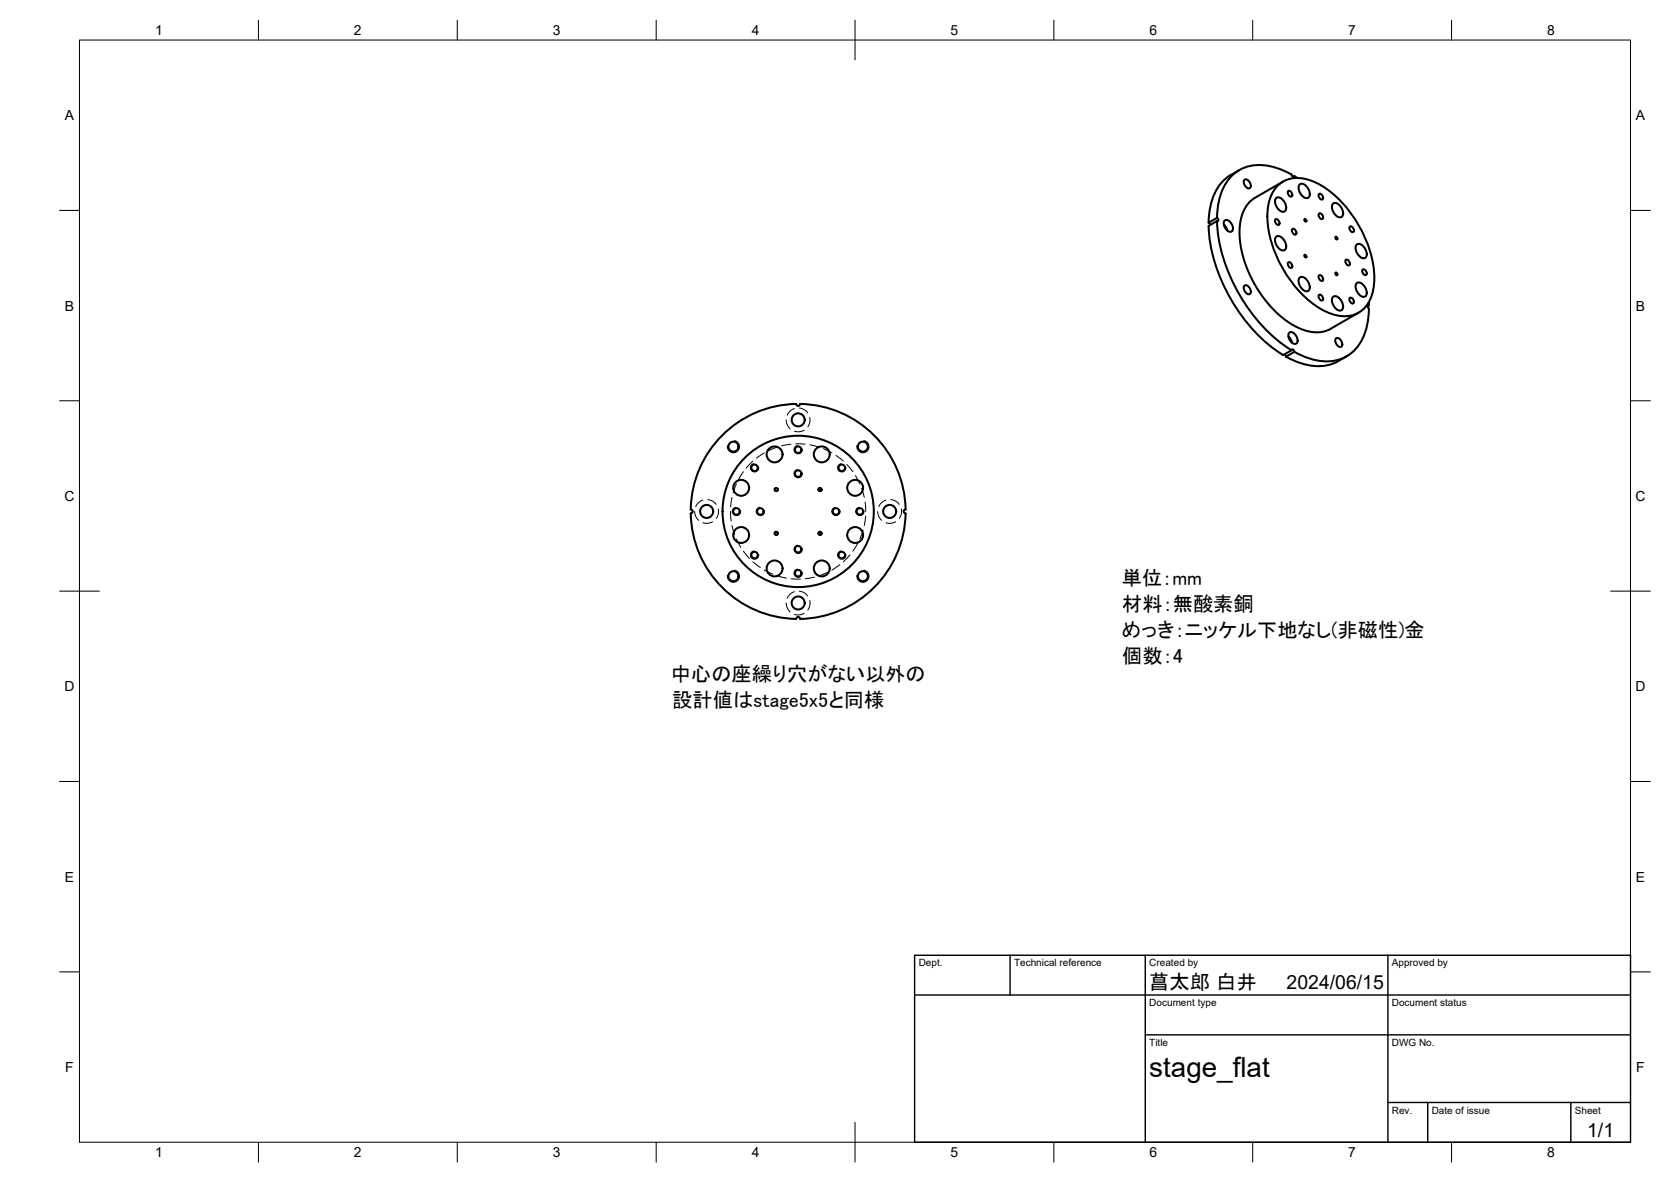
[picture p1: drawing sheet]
<svg xmlns="http://www.w3.org/2000/svg" width="420mm" height="297mm" viewBox="0 0 420 297" stroke-linecap="round" stroke-linejoin="round" font-family="sans-serif">
<!-- layer: Visible -->
<g fill="none" stroke="#000" stroke-width=".51">
<path d="M303.9 56l.4 .6M306 55.5l-2.1 1.3a42.4 42.4 0 0 0 18.7 32.4M306 55.5a42.4 42.4 0 0 0 18.8 32.5M306 54.7l.4 .6-.1 .2h-.3M307.7 56.4l.6 .7 .3 .8M307.9 56.6l.6 1.1M307.9 55.4a1.41 1.41 0 0 1 1.9 1.1 1 1 0 0 1 .3 1.1 1 1 0 0 1-.9 .7 2.11 2.11 0 0 1-1.3-2.9zM311.6 42.7a12.6 12.6 0 0 0-7.6 11.8l-.1 1.4 2.1-1.2M313 45.1a1.45 1.45 0 0 1 1.2 2.2 1.45 1.45 0 0 1-1.2-2.2zM320.7 55.1a.94 .94 0 0 1 .9 1.4 .94 .94 0 0 1-.9-1.4zM320.9 49.8a1.62 1.62 0 0 1 2.1 1 1.63 1.63 0 0 1-.2 2.4 2.49 2.49 0 0 1-1.9-3.4zM320.9 59.5a1.62 1.62 0 0 1 2.1 1 1.63 1.63 0 0 1-.2 2.4 2.49 2.49 0 0 1-1.9-3.4z"/>
<path d="M321.3 46.7a8 8 0 0 1 9.4-.9 28.3 28.3 0 0 1 13.4 16.2 19.8 19.8 0 0 1 .8 12.4 7.2 7.2 0 0 1-9.9 4.6 24.8 24.8 0 0 1-12.8-12.1 24.4 24.4 0 0 1-3.2-15.7 8.9 8.9 0 0 1 2.3-4.5zM322.6 45.6l-7 4.1a9.5 9.5 0 0 0-3.9 8.7 29.7 29.7 0 0 0 13.4 23.3 9.5 9.5 0 0 0 9.5 .9l7-4M324 48a.94 .94 0 0 1 .8 1.4 .94 .94 0 0 1-.8-1.4zM324.8 43.9a14 14 0 0 0-12-1.7 11.1 11.1 0 0 0-6.4 8.9l-.4 3.6M324.8 43.8l.3 .7h.2l.2-.2M325 57.5a.94 .94 0 0 1 .8 1.4 .94 .94 0 0 1-.8-1.4zM325.1 44.5l.4-.2 .7 .4M326.8 46.4a1.62 1.62 0 0 1 2.1 1 1.63 1.63 0 0 1-.1 2.4 2.49 2.49 0 0 1-2-3.4zM328 55.1l.4 .1 .1 .5-.4-.1zM331.7 48.7a.94 .94 0 0 1 .8 1.4 .94 .94 0 0 1-.8-1.4zM331.7 53.6a.94 .94 0 0 1 .8 1.4 .94 .94 0 0 1-.8-1.4zM335.2 51.2a1.62 1.62 0 0 1 2.1 1 1.63 1.63 0 0 1-.2 2.4 2.49 2.49 0 0 1-1.9-3.4z"/>
<path d="M335.8 59.5l.3 .1 .1 .5-.3-.1zM339.5 56.9a.94 .94 0 0 1 .8 1.4 .94 .94 0 0 1-.8-1.4zM313 71.7a1.45 1.45 0 0 1 1.2 2.2 1.45 1.45 0 0 1-1.2-2.2zM324 65.9a.94 .94 0 0 1 .8 1.4 .94 .94 0 0 1-.8-1.4zM326.8 69.8a1.62 1.62 0 0 1 2.1 1 1.63 1.63 0 0 1-.1 2.4 2.49 2.49 0 0 1-2-3.4zM328 64.1l.4 .1 .1 .5-.4-.1zM331.7 74.1a.94 .94 0 0 1 .8 1.4 .94 .94 0 0 1-.8-1.4zM331.7 69.2a.94 .94 0 0 1 .8 1.4 .94 .94 0 0 1-.8-1.4zM335.2 74.6a1.62 1.62 0 0 1 2.1 1.1 1.63 1.63 0 0 1-.2 2.3 2.49 2.49 0 0 1-1.9-3.4zM335.8 68.5l.3 .1 .1 .5-.3-.1zM338.4 65.3a.94 .94 0 0 1 .9 1.4 .94 .94 0 0 1-.9-1.4zM339.5 74.8a.94 .94 0 0 1 .8 1.4 .94 .94 0 0 1-.8-1.4z"/>
<path d="M341.1 71.2a1.62 1.62 0 0 1 2.2 1 1.63 1.63 0 0 1-.2 2.4 2.49 2.49 0 0 1-2-3.4zM341.1 61.5a1.62 1.62 0 0 1 2.2 1 1.63 1.63 0 0 1-.2 2.4 2.49 2.49 0 0 1-2-3.4zM342.7 67.7a.94 .94 0 0 1 .8 1.4 .94 .94 0 0 1-.8-1.4zM344.2 75.9v.8M344.2 76.7l-.3 .2M344.2 76.7h-.3v.2l.3 .6M344.2 77.6a14.1 14.1 0 0 1-4.5 11.2 11.1 11.1 0 0 1-10.9 1.1l-3.3-1.5-.4-.6h-.2l-.1 .2M323 89l.3 .6M324 84.6l.5 .7 .3 .8M324.1 84.8l.7 1.1M324.2 83.6a1.41 1.41 0 0 1 1.9 1.1 1 1 0 0 1 .2 1 1 1 0 0 1-.8 .7 2.11 2.11 0 0 1-1.3-2.8zM324.8 88l-2.2 1.2"/>
<path d="M325.5 88.4l-2.2 1.2M336 85a1.45 1.45 0 0 1 1.3 2.2 1.45 1.45 0 0 1-1.3-2.2zM338.6 89.5a12.7 12.7 0 0 1-14 .8l-1.2-.7M180.9 110.1a27 27 0 0 1 19.3-8.6 .5 .5 0 0 0 .5 .5 .5 .5 0 0 0 .5-.5 27 27 0 0 1 26.5 26.5 .5 .5 0 0 0-.5 .5 .5 .5 0 0 0 .5 .5 27 27 0 0 1-26.5 26.5 .5 .5 0 0 0-.5-.5 .5 .5 0 0 0-.5 .5 27 27 0 0 1-26.5-26.5 .5 .5 0 0 0 .5-.5 .5 .5 0 0 0-.5-.5 26.9 26.9 0 0 1 7.2-17.9z"/>
<circle cx="184.4" cy="112.2" r="1.26"/>
<circle cx="189.7" cy="117.6" r=".81"/>
<circle cx="194.8" cy="114.2" r="2"/>
<circle cx="200.7" cy="105.5" r="1.64"/>
<circle cx="200.7" cy="113" r=".81"/>
<circle cx="200.7" cy="119" r=".81"/>
<circle cx="206.6" cy="114.2" r="2"/>
<circle cx="211.7" cy="117.6" r=".81"/>
<circle cx="217" cy="112.2" r="1.26"/>
<circle cx="177.7" cy="128.5" r="1.64"/>
<circle cx="185.2" cy="128.5" r=".81"/>
<circle cx="186.4" cy="134.4" r="2"/>
<circle cx="186.4" cy="122.6" r="2"/>
<circle cx="189.7" cy="139.5" r=".81"/>
<circle cx="191.2" cy="128.5" r=".81"/>
<circle cx="195.2" cy="134" r=".39"/>
<circle cx="195.2" cy="123" r=".39"/>
<circle cx="200.7" cy="138" r=".81"/>
<circle cx="200.7" cy="128.5" r="19"/>
<circle cx="206.2" cy="134" r=".39"/>
<circle cx="206.2" cy="123" r=".39"/>
<circle cx="210.2" cy="128.5" r=".81"/>
<circle cx="211.7" cy="139.5" r=".81"/>
<circle cx="215" cy="134.4" r="2"/>
<circle cx="215" cy="122.6" r="2"/>
<circle cx="216.2" cy="128.5" r=".81"/>
<circle cx="223.7" cy="128.5" r="1.64"/>
<circle cx="184.4" cy="144.8" r="1.26"/>
<circle cx="194.8" cy="142.9" r="2"/>
<circle cx="200.7" cy="151.5" r="1.64"/>
<circle cx="200.7" cy="144" r=".81"/>
<circle cx="206.6" cy="142.9" r="2"/>
<circle cx="217" cy="144.8" r="1.26"/>
</g>
<!-- layer: Hidden -->
<g fill="none" stroke="#000" stroke-width=".25">
<path d="M186.9 118.5l-1.2 2.1M189.3 115.9l-1.7 1.7M192.2 113.8l-2 1.3M195.4 112.4l-2.2 .8M197.7 105.5l.3 1.4 .7 .8M198.9 111.6l-2.3 .4M199.7 102.7l-1.1 .6-.6 1M200.1 111.5l2.3 .1M201 102.5l1.3 .5 .8 .7M202.2 108.1l-1.3 .4-1.1-.1M203.6 104.9v1.1l-.5 1.3M203.6 111.8l2.3 .6"/>
<path d="M207 112.8l2.2 1M210.2 114.4l1.8 1.5M212.9 116.7l1.5 1.8M215.1 119.5l1.1 2.1M174.7 128.5l.3 1.4 .7 .9M176.7 125.7l-1.1 .6-.7 1M178 125.5l1.3 .5 .8 .8M179.2 131.1l-1.3 .4-1.2-.1M180.6 127.9v1.1l-.5 1.3M183.7 128.5l.1 2.4M184 132.1l.7 2.3M184 125l-.3 2.4"/>
<path d="M185.1 135.5l1.2 2M185.1 121.6l-.8 2.3M186.9 138.5l1.5 1.8M213.7 139.5l-1.6 1.7M215.7 136.5l-1.3 2M216.7 122.7l.6 2.3M217 133.2l-.8 2.2M217.5 126.2l.2 2.3M217.7 129.7l-.4 2.4M220.7 128.5l.3 1.4 .7 .9M222.8 125.7l-1.1 .6-.7 1M224 125.5l1.3 .5 .8 .8"/>
<path d="M225.2 131.1l-1.3 .4-1.1-.1M226.6 127.9l.1 1.1-.6 1.3M189.3 141.2l1.9 1.4M192.2 143.3l2.1 1M195.4 144.7l2.3 .6M197.7 151.5l.3 1.5 .7 .8M198.9 145.4l2.4 .1M199.7 148.7l-1.1 .6-.6 1M201 148.6l1.3 .4 .8 .8M202.2 154.1l-1.3 .4-1.1-.1M203.6 150.9v1.1l-.5 1.3M204.8 145l-2.3 .4"/>
<path d="M208.2 143.8l-2.2 .9M211.2 141.9l-2 1.4"/>
</g>
<!-- layer: Visible Narrow -->
<g fill="none" stroke="#000" stroke-width=".25">
<path d="M184.7 110.7a1.53 1.53 0 0 1 1.2 1.8 1.53 1.53 0 0 1-1.8 1.3 1.53 1.53 0 0 1-1.2-1.8M189.5 116.5a1.05 1.05 0 0 0-.8 1.2 1.05 1.05 0 0 0 1.2 .9 1.05 1.05 0 0 0 .9-1.2M200.5 112a1.05 1.05 0 0 0-.8 1.2 1.05 1.05 0 0 0 1.2 .8 1.05 1.05 0 0 0 .8-1.2M200.5 118a1.05 1.05 0 0 0-.8 1.2 1.05 1.05 0 0 0 1.2 .8 1.05 1.05 0 0 0 .8-1.2M211.5 116.5a1.05 1.05 0 0 0-.9 1.2 1.05 1.05 0 0 0 1.2 .9 1.05 1.05 0 0 0 .9-1.2M217.2 110.7a1.53 1.53 0 0 1 1.3 1.8 1.53 1.53 0 0 1-1.8 1.3 1.53 1.53 0 0 1-1.2-1.8M185 127.5a1.05 1.05 0 0 0-.9 1.2 1.05 1.05 0 0 0 1.3 .9 1.05 1.05 0 0 0 .8-1.3M189.5 138.5a1.05 1.05 0 0 0-.8 1.2 1.05 1.05 0 0 0 1.2 .8 1.05 1.05 0 0 0 .9-1.2M191 127.5a1.05 1.05 0 0 0-.8 1.2 1.05 1.05 0 0 0 1.2 .9 1.05 1.05 0 0 0 .8-1.3M195.1 122.5a.52 .52 0 0 0-.4 .6 .52 .52 0 0 0 .6 .4 .52 .52 0 0 0 .4-.6M195.1 133.5a.52 .52 0 0 0-.4 .6 .52 .52 0 0 0 .6 .4 .52 .52 0 0 0 .4-.6M200.5 137a1.05 1.05 0 0 0-.8 1.2 1.05 1.05 0 0 0 1.2 .9 1.05 1.05 0 0 0 .8-1.3"/>
<path d="M206.1 133.5a.52 .52 0 0 0-.4 .6 .52 .52 0 0 0 .6 .4 .52 .52 0 0 0 .4-.6M206.1 122.5a.52 .52 0 0 0-.4 .6 .52 .52 0 0 0 .6 .4 .52 .52 0 0 0 .4-.6M210 127.5a1.05 1.05 0 0 0-.8 1.2 1.05 1.05 0 0 0 1.2 .9 1.05 1.05 0 0 0 .8-1.3M211.5 138.5a1.05 1.05 0 0 0-.9 1.2 1.05 1.05 0 0 0 1.2 .8 1.05 1.05 0 0 0 .9-1.2M216 127.5a1.05 1.05 0 0 0-.8 1.2 1.05 1.05 0 0 0 1.2 .9 1.05 1.05 0 0 0 .8-1.3M184.7 143.3a1.53 1.53 0 0 1 1.2 1.8 1.53 1.53 0 0 1-1.8 1.2 1.53 1.53 0 0 1-1.2-1.8M200.5 143a1.05 1.05 0 0 0-.8 1.2 1.05 1.05 0 0 0 1.2 .9 1.05 1.05 0 0 0 .8-1.2M217.2 143.3a1.53 1.53 0 0 1 1.3 1.8 1.53 1.53 0 0 1-1.8 1.2 1.53 1.53 0 0 1-1.2-1.8"/>
</g>
<!-- layer: BORDER -->
<g fill="none" stroke="#000" stroke-width=".25">
<path d="M20 10.1h390v276.9h-390zM65 5.1v5M115 5.1v5M165 5.1v5M215 5.1v10M265 5.1v5M315 5.1v5M365 5.1v5M15 52.9h5M410 52.9h5M15 100.7h5M410 100.7h5"/>
<path d="M15 148.6h10M405 148.6h10M15 196.4h5M410 196.4h5M15 244.2h5M410 244.2h5M65 287v5M115 287v5M165 287v5M215 282.1v9.9M265 287v5M315 287v5"/>
<path d="M365 287v5"/>
</g>
<!-- layer: TITLEBLOCK -->
<path d="M230 240.1h180v46.9h-180zM230 250h180M254 240.1v9.9M288 240.1v46.9M349 240.1v46.9M288 260.1h122M349 277.1h61M359 277.1v9.9M395 277.1v9.9" fill="none" stroke="#000" stroke-width=".36"/>
<text font-size="7" x="289" y="270.6">stage_flat</text>
<g font-size="5.1">
<text x="282.1" y="147.1">単位：mm</text>
<text x="282.2" y="153.6">材料：無酸素銅</text>
<text x="282" y="160.1">めっき：ニッケル下地なし(非磁性)金</text>
<text x="282.2" y="166.6">個数：4</text>
<text x="168.7" y="171.2">中心の座繰り穴がない以外の</text>
<text x="169" y="177.7">設計値はstage5x5と同様</text>
<text x="289" y="248.5">菖太郎 白井</text>
</g>
<g font-size="4.9">
<text x="323.5" y="248.5">2024/06/15</text>
<text x="399.1" y="285.7">1/1</text>
</g>
<g font-size="3.5">
<text x="39" y="8.8">1</text>
<text x="89" y="8.8">2</text>
<text x="139" y="8.8">3</text>
<text x="189" y="8.8">4</text>
<text x="239" y="8.8">5</text>
<text x="289" y="8.8">6</text>
<text x="339" y="8.8">7</text>
<text x="389" y="8.8">8</text>
<text x="16.3" y="30.2">A</text>
<text x="411.3" y="30.2">A</text>
<text x="16.3" y="78">B</text>
<text x="411.3" y="78">B</text>
<text x="16.2" y="125.9">C</text>
<text x="411.2" y="125.9">C</text>
<text x="16.2" y="173.7">D</text>
<text x="411.2" y="173.7">D</text>
<text x="16.3" y="221.6">E</text>
<text x="411.3" y="221.6">E</text>
<text x="16.4" y="269.4">F</text>
<text x="411.4" y="269.4">F</text>
<text x="39" y="290.8">1</text>
<text x="89" y="290.8">2</text>
<text x="139" y="290.8">3</text>
<text x="189" y="290.8">4</text>
<text x="239" y="290.8">5</text>
<text x="289" y="290.8">6</text>
<text x="339" y="290.8">7</text>
<text x="389" y="290.8">8</text>
</g>
<g font-size="2.5">
<text x="231" y="242.9">Dept.</text>
<text x="255" y="242.9">Technical reference</text>
<text x="289" y="242.9">Created by</text>
<text x="350" y="242.9">Approved by</text>
<text x="289" y="252.8">Document type</text>
<text x="350" y="252.8">Document status</text>
<text x="289" y="262.9">Title</text>
<text x="350" y="262.9">DWG No.</text>
<text x="350" y="279.9">Rev.</text>
<text x="360" y="279.9">Date of issue</text>
<text x="396" y="279.9">Sheet</text>
</g>
</svg>
